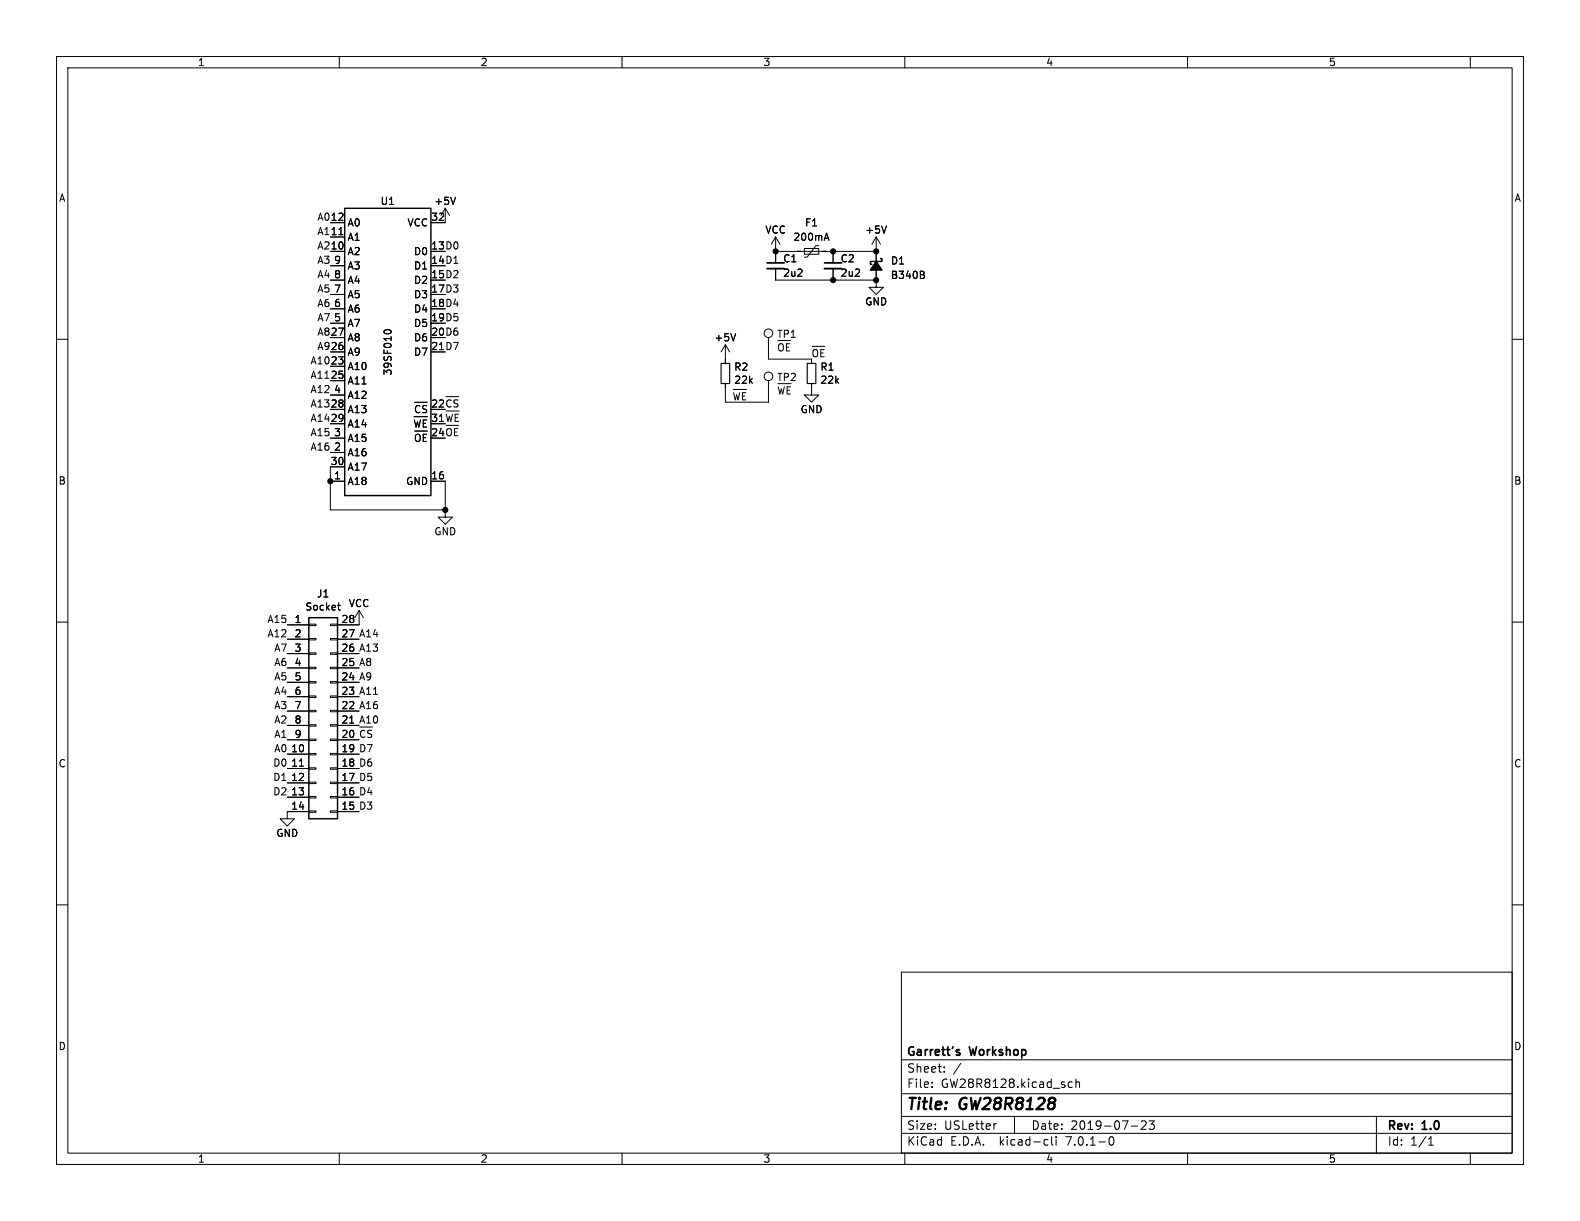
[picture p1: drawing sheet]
(kicad_sch (version 20230121) (generator eeschema)

 (paper "USLetter")

 (title_block
  (title "GW28R8128")
  (date "2019-07-23")
  (rev "1.0")
  (company "Garrett's Workshop"))

 (lib_symbols
  (symbol "Connector:TestPoint" (pin_numbers hide) (pin_names (offset 0.762) hide) (in_bom yes) (on_board yes)
   (property "Reference" "TP" (at 0 6.858 0) (effects (font (size 1.27 1.27))))
   (property "Value" "TestPoint" (at 0 5.08 0) (effects (font (size 1.27 1.27))))
   (property "Footprint" "" (at 5.08 0 0) (effects (font (size 1.27 1.27)) hide))
   (property "Datasheet" "~" (at 5.08 0 0) (effects (font (size 1.27 1.27)) hide))
   (symbol "TestPoint_0_1"
    (circle (center 0 3.302) (radius 0.762) (stroke (width 0) (type default)) (fill (type none))))
   (symbol "TestPoint_1_1"
    (pin passive line (at 0 0 90) (length 2.54) (name "1" (effects (font (size 1.27 1.27)))) (number "1" (effects (font (size 1.27 1.27)))))))
  (symbol "Connector_Generic:Conn_02x14_Counter_Clockwise" (pin_names (offset 1.016) hide) (in_bom yes) (on_board yes)
   (property "Reference" "J" (at 1.27 17.78 0) (effects (font (size 1.27 1.27))))
   (property "Value" "Conn_02x14_Counter_Clockwise" (at 1.27 -20.32 0) (effects (font (size 1.27 1.27))))
   (property "Footprint" "" (at 0 0 0) (effects (font (size 1.27 1.27)) hide))
   (property "Datasheet" "~" (at 0 0 0) (effects (font (size 1.27 1.27)) hide))
   (symbol "Conn_02x14_Counter_Clockwise_1_1"
    (rectangle (start -1.27 -17.653) (end 0 -17.907) (stroke (width 0.1524) (type default)) (fill (type none)))
    (rectangle (start -1.27 -15.113) (end 0 -15.367) (stroke (width 0.1524) (type default)) (fill (type none)))
    (rectangle (start -1.27 -12.573) (end 0 -12.827) (stroke (width 0.1524) (type default)) (fill (type none)))
    (rectangle (start -1.27 -10.033) (end 0 -10.287) (stroke (width 0.1524) (type default)) (fill (type none)))
    (rectangle (start -1.27 -7.493) (end 0 -7.747) (stroke (width 0.1524) (type default)) (fill (type none)))
    (rectangle (start -1.27 -4.953) (end 0 -5.207) (stroke (width 0.1524) (type default)) (fill (type none)))
    (rectangle (start -1.27 -2.413) (end 0 -2.667) (stroke (width 0.1524) (type default)) (fill (type none)))
    (rectangle (start -1.27 0.127) (end 0 -0.127) (stroke (width 0.1524) (type default)) (fill (type none)))
    (rectangle (start -1.27 2.667) (end 0 2.413) (stroke (width 0.1524) (type default)) (fill (type none)))
    (rectangle (start -1.27 5.207) (end 0 4.953) (stroke (width 0.1524) (type default)) (fill (type none)))
    (rectangle (start -1.27 7.747) (end 0 7.493) (stroke (width 0.1524) (type default)) (fill (type none)))
    (rectangle (start -1.27 10.287) (end 0 10.033) (stroke (width 0.1524) (type default)) (fill (type none)))
    (rectangle (start -1.27 12.827) (end 0 12.573) (stroke (width 0.1524) (type default)) (fill (type none)))
    (rectangle (start -1.27 15.367) (end 0 15.113) (stroke (width 0.1524) (type default)) (fill (type none)))
    (rectangle (start -1.27 16.51) (end 3.81 -19.05) (stroke (width 0.254) (type default)) (fill (type background)))
    (rectangle (start 3.81 -17.653) (end 2.54 -17.907) (stroke (width 0.1524) (type default)) (fill (type none)))
    (rectangle (start 3.81 -15.113) (end 2.54 -15.367) (stroke (width 0.1524) (type default)) (fill (type none)))
    (rectangle (start 3.81 -12.573) (end 2.54 -12.827) (stroke (width 0.1524) (type default)) (fill (type none)))
    (rectangle (start 3.81 -10.033) (end 2.54 -10.287) (stroke (width 0.1524) (type default)) (fill (type none)))
    (rectangle (start 3.81 -7.493) (end 2.54 -7.747) (stroke (width 0.1524) (type default)) (fill (type none)))
    (rectangle (start 3.81 -4.953) (end 2.54 -5.207) (stroke (width 0.1524) (type default)) (fill (type none)))
    (rectangle (start 3.81 -2.413) (end 2.54 -2.667) (stroke (width 0.1524) (type default)) (fill (type none)))
    (rectangle (start 3.81 0.127) (end 2.54 -0.127) (stroke (width 0.1524) (type default)) (fill (type none)))
    (rectangle (start 3.81 2.667) (end 2.54 2.413) (stroke (width 0.1524) (type default)) (fill (type none)))
    (rectangle (start 3.81 5.207) (end 2.54 4.953) (stroke (width 0.1524) (type default)) (fill (type none)))
    (rectangle (start 3.81 7.747) (end 2.54 7.493) (stroke (width 0.1524) (type default)) (fill (type none)))
    (rectangle (start 3.81 10.287) (end 2.54 10.033) (stroke (width 0.1524) (type default)) (fill (type none)))
    (rectangle (start 3.81 12.827) (end 2.54 12.573) (stroke (width 0.1524) (type default)) (fill (type none)))
    (rectangle (start 3.81 15.367) (end 2.54 15.113) (stroke (width 0.1524) (type default)) (fill (type none)))
    (pin passive line (at -5.08 15.24 0) (length 3.81) (name "Pin_1" (effects (font (size 1.27 1.27)))) (number "1" (effects (font (size 1.27 1.27)))))
    (pin passive line (at -5.08 -7.62 0) (length 3.81) (name "Pin_10" (effects (font (size 1.27 1.27)))) (number "10" (effects (font (size 1.27 1.27)))))
    (pin passive line (at -5.08 -10.16 0) (length 3.81) (name "Pin_11" (effects (font (size 1.27 1.27)))) (number "11" (effects (font (size 1.27 1.27)))))
    (pin passive line (at -5.08 -12.7 0) (length 3.81) (name "Pin_12" (effects (font (size 1.27 1.27)))) (number "12" (effects (font (size 1.27 1.27)))))
    (pin passive line (at -5.08 -15.24 0) (length 3.81) (name "Pin_13" (effects (font (size 1.27 1.27)))) (number "13" (effects (font (size 1.27 1.27)))))
    (pin passive line (at -5.08 -17.78 0) (length 3.81) (name "Pin_14" (effects (font (size 1.27 1.27)))) (number "14" (effects (font (size 1.27 1.27)))))
    (pin passive line (at 7.62 -17.78 180) (length 3.81) (name "Pin_15" (effects (font (size 1.27 1.27)))) (number "15" (effects (font (size 1.27 1.27)))))
    (pin passive line (at 7.62 -15.24 180) (length 3.81) (name "Pin_16" (effects (font (size 1.27 1.27)))) (number "16" (effects (font (size 1.27 1.27)))))
    (pin passive line (at 7.62 -12.7 180) (length 3.81) (name "Pin_17" (effects (font (size 1.27 1.27)))) (number "17" (effects (font (size 1.27 1.27)))))
    (pin passive line (at 7.62 -10.16 180) (length 3.81) (name "Pin_18" (effects (font (size 1.27 1.27)))) (number "18" (effects (font (size 1.27 1.27)))))
    (pin passive line (at 7.62 -7.62 180) (length 3.81) (name "Pin_19" (effects (font (size 1.27 1.27)))) (number "19" (effects (font (size 1.27 1.27)))))
    (pin passive line (at -5.08 12.7 0) (length 3.81) (name "Pin_2" (effects (font (size 1.27 1.27)))) (number "2" (effects (font (size 1.27 1.27)))))
    (pin passive line (at 7.62 -5.08 180) (length 3.81) (name "Pin_20" (effects (font (size 1.27 1.27)))) (number "20" (effects (font (size 1.27 1.27)))))
    (pin passive line (at 7.62 -2.54 180) (length 3.81) (name "Pin_21" (effects (font (size 1.27 1.27)))) (number "21" (effects (font (size 1.27 1.27)))))
    (pin passive line (at 7.62 0 180) (length 3.81) (name "Pin_22" (effects (font (size 1.27 1.27)))) (number "22" (effects (font (size 1.27 1.27)))))
    (pin passive line (at 7.62 2.54 180) (length 3.81) (name "Pin_23" (effects (font (size 1.27 1.27)))) (number "23" (effects (font (size 1.27 1.27)))))
    (pin passive line (at 7.62 5.08 180) (length 3.81) (name "Pin_24" (effects (font (size 1.27 1.27)))) (number "24" (effects (font (size 1.27 1.27)))))
    (pin passive line (at 7.62 7.62 180) (length 3.81) (name "Pin_25" (effects (font (size 1.27 1.27)))) (number "25" (effects (font (size 1.27 1.27)))))
    (pin passive line (at 7.62 10.16 180) (length 3.81) (name "Pin_26" (effects (font (size 1.27 1.27)))) (number "26" (effects (font (size 1.27 1.27)))))
    (pin passive line (at 7.62 12.7 180) (length 3.81) (name "Pin_27" (effects (font (size 1.27 1.27)))) (number "27" (effects (font (size 1.27 1.27)))))
    (pin passive line (at 7.62 15.24 180) (length 3.81) (name "Pin_28" (effects (font (size 1.27 1.27)))) (number "28" (effects (font (size 1.27 1.27)))))
    (pin passive line (at -5.08 10.16 0) (length 3.81) (name "Pin_3" (effects (font (size 1.27 1.27)))) (number "3" (effects (font (size 1.27 1.27)))))
    (pin passive line (at -5.08 7.62 0) (length 3.81) (name "Pin_4" (effects (font (size 1.27 1.27)))) (number "4" (effects (font (size 1.27 1.27)))))
    (pin passive line (at -5.08 5.08 0) (length 3.81) (name "Pin_5" (effects (font (size 1.27 1.27)))) (number "5" (effects (font (size 1.27 1.27)))))
    (pin passive line (at -5.08 2.54 0) (length 3.81) (name "Pin_6" (effects (font (size 1.27 1.27)))) (number "6" (effects (font (size 1.27 1.27)))))
    (pin passive line (at -5.08 0 0) (length 3.81) (name "Pin_7" (effects (font (size 1.27 1.27)))) (number "7" (effects (font (size 1.27 1.27)))))
    (pin passive line (at -5.08 -2.54 0) (length 3.81) (name "Pin_8" (effects (font (size 1.27 1.27)))) (number "8" (effects (font (size 1.27 1.27)))))
    (pin passive line (at -5.08 -5.08 0) (length 3.81) (name "Pin_9" (effects (font (size 1.27 1.27)))) (number "9" (effects (font (size 1.27 1.27)))))))
  (symbol "Device:C_Small" (pin_numbers hide) (pin_names (offset 0.254) hide) (in_bom yes) (on_board yes)
   (property "Reference" "C" (at 0.254 1.778 0) (effects (font (size 1.27 1.27)) (justify left)))
   (property "Value" "C_Small" (at 0.254 -2.032 0) (effects (font (size 1.27 1.27)) (justify left)))
   (property "Footprint" "" (at 0 0 0) (effects (font (size 1.27 1.27)) hide))
   (property "Datasheet" "~" (at 0 0 0) (effects (font (size 1.27 1.27)) hide))
   (symbol "C_Small_0_1"
    (polyline (pts (xy -1.524 -0.508) (xy 1.524 -0.508)) (stroke (width 0.3302) (type default)) (fill (type none)))
    (polyline (pts (xy -1.524 0.508) (xy 1.524 0.508)) (stroke (width 0.3048) (type default)) (fill (type none))))
   (symbol "C_Small_1_1"
    (pin passive line (at 0 2.54 270) (length 2.032) (name "~" (effects (font (size 1.27 1.27)))) (number "1" (effects (font (size 1.27 1.27)))))
    (pin passive line (at 0 -2.54 90) (length 2.032) (name "~" (effects (font (size 1.27 1.27)))) (number "2" (effects (font (size 1.27 1.27)))))))
  (symbol "Device:D_Schottky_Small_Filled" (pin_numbers hide) (pin_names (offset 0.254) hide) (in_bom yes) (on_board yes)
   (property "Reference" "D" (at -1.27 2.032 0) (effects (font (size 1.27 1.27)) (justify left)))
   (property "Value" "D_Schottky_Small_Filled" (at -7.112 -2.032 0) (effects (font (size 1.27 1.27)) (justify left)))
   (property "Footprint" "" (at 0 0 90) (effects (font (size 1.27 1.27)) hide))
   (property "Datasheet" "~" (at 0 0 90) (effects (font (size 1.27 1.27)) hide))
   (symbol "D_Schottky_Small_Filled_0_1"
    (polyline (pts (xy -0.762 0) (xy 0.762 0)) (stroke (width 0) (type default)) (fill (type none)))
    (polyline (pts (xy 0.762 -1.016) (xy -0.762 0) (xy 0.762 1.016) (xy 0.762 -1.016)) (stroke (width 0.254) (type default)) (fill (type outline)))
    (polyline (pts (xy -1.27 0.762) (xy -1.27 1.016) (xy -0.762 1.016) (xy -0.762 -1.016) (xy -0.254 -1.016) (xy -0.254 -0.762)) (stroke (width 0.254) (type default)) (fill (type none))))
   (symbol "D_Schottky_Small_Filled_1_1"
    (pin passive line (at -2.54 0 0) (length 1.778) (name "K" (effects (font (size 1.27 1.27)))) (number "1" (effects (font (size 1.27 1.27)))))
    (pin passive line (at 2.54 0 180) (length 1.778) (name "A" (effects (font (size 1.27 1.27)))) (number "2" (effects (font (size 1.27 1.27)))))))
  (symbol "Device:Polyfuse_Small" (pin_numbers hide) (pin_names (offset 0)) (in_bom yes) (on_board yes)
   (property "Reference" "F" (at -1.905 0 90) (effects (font (size 1.27 1.27))))
   (property "Value" "Polyfuse_Small" (at 1.905 0 90) (effects (font (size 1.27 1.27))))
   (property "Footprint" "" (at 1.27 -5.08 0) (effects (font (size 1.27 1.27)) (justify left) hide))
   (property "Datasheet" "~" (at 0 0 0) (effects (font (size 1.27 1.27)) hide))
   (symbol "Polyfuse_Small_0_1"
    (rectangle (start -0.508 1.27) (end 0.508 -1.27) (stroke (width 0) (type default)) (fill (type none)))
    (polyline (pts (xy 0 2.54) (xy 0 -2.54)) (stroke (width 0) (type default)) (fill (type none)))
    (polyline (pts (xy -1.016 1.27) (xy -1.016 0.762) (xy 1.016 -0.762) (xy 1.016 -1.27)) (stroke (width 0) (type default)) (fill (type none))))
   (symbol "Polyfuse_Small_1_1"
    (pin passive line (at 0 2.54 270) (length 0.635) (name "~" (effects (font (size 1.27 1.27)))) (number "1" (effects (font (size 1.27 1.27)))))
    (pin passive line (at 0 -2.54 90) (length 0.635) (name "~" (effects (font (size 1.27 1.27)))) (number "2" (effects (font (size 1.27 1.27)))))))
  (symbol "Device:R_Small" (pin_numbers hide) (pin_names (offset 0.254) hide) (in_bom yes) (on_board yes)
   (property "Reference" "R" (at 0.762 0.508 0) (effects (font (size 1.27 1.27)) (justify left)))
   (property "Value" "R_Small" (at 0.762 -1.016 0) (effects (font (size 1.27 1.27)) (justify left)))
   (property "Footprint" "" (at 0 0 0) (effects (font (size 1.27 1.27)) hide))
   (property "Datasheet" "~" (at 0 0 0) (effects (font (size 1.27 1.27)) hide))
   (symbol "R_Small_0_1"
    (rectangle (start -0.762 1.778) (end 0.762 -1.778) (stroke (width 0.2032) (type default)) (fill (type none))))
   (symbol "R_Small_1_1"
    (pin passive line (at 0 2.54 270) (length 0.762) (name "~" (effects (font (size 1.27 1.27)))) (number "1" (effects (font (size 1.27 1.27)))))
    (pin passive line (at 0 -2.54 90) (length 0.762) (name "~" (effects (font (size 1.27 1.27)))) (number "2" (effects (font (size 1.27 1.27)))))))
  (symbol "GW_RAM:Flash-512Kx8-PLCC-32" (in_bom yes) (on_board yes)
   (property "Reference" "U" (at 0 26.67 0) (effects (font (size 1.27 1.27))))
   (property "Value" "Flash-512Kx8-PLCC-32" (at 0 0 90) (effects (font (size 1.27 1.27))))
   (property "Footprint" "stdpads:PLCC-32_SMDSocket" (at 0 -26.67 0) (effects (font (size 1.27 1.27)) hide))
   (property "Datasheet" "http://ww1.microchip.com/downloads/en/DeviceDoc/20005022C.pdf" (at 0 0 0) (effects (font (size 1.27 1.27)) hide))
   (symbol "Flash-512Kx8-PLCC-32_0_0"
    (pin power_in line (at 10.16 -22.86 180) (length 2.54) (name "GND" (effects (font (size 1.27 1.27)))) (number "16" (effects (font (size 1.27 1.27)))))
    (pin power_in line (at 10.16 22.86 180) (length 2.54) (name "VCC" (effects (font (size 1.27 1.27)))) (number "32" (effects (font (size 1.27 1.27))))))
   (symbol "Flash-512Kx8-PLCC-32_0_1"
    (rectangle (start -7.62 25.4) (end 7.62 -25.4) (stroke (width 0.254) (type default)) (fill (type background))))
   (symbol "Flash-512Kx8-PLCC-32_1_1"
    (pin input line (at -10.16 -22.86 0) (length 2.54) (name "A18" (effects (font (size 1.27 1.27)))) (number "1" (effects (font (size 1.27 1.27)))))
    (pin input line (at -10.16 17.78 0) (length 2.54) (name "A2" (effects (font (size 1.27 1.27)))) (number "10" (effects (font (size 1.27 1.27)))))
    (pin input line (at -10.16 20.32 0) (length 2.54) (name "A1" (effects (font (size 1.27 1.27)))) (number "11" (effects (font (size 1.27 1.27)))))
    (pin input line (at -10.16 22.86 0) (length 2.54) (name "A0" (effects (font (size 1.27 1.27)))) (number "12" (effects (font (size 1.27 1.27)))))
    (pin bidirectional line (at 10.16 17.78 180) (length 2.54) (name "D0" (effects (font (size 1.27 1.27)))) (number "13" (effects (font (size 1.27 1.27)))))
    (pin bidirectional line (at 10.16 15.24 180) (length 2.54) (name "D1" (effects (font (size 1.27 1.27)))) (number "14" (effects (font (size 1.27 1.27)))))
    (pin bidirectional line (at 10.16 12.7 180) (length 2.54) (name "D2" (effects (font (size 1.27 1.27)))) (number "15" (effects (font (size 1.27 1.27)))))
    (pin bidirectional line (at 10.16 10.16 180) (length 2.54) (name "D3" (effects (font (size 1.27 1.27)))) (number "17" (effects (font (size 1.27 1.27)))))
    (pin bidirectional line (at 10.16 7.62 180) (length 2.54) (name "D4" (effects (font (size 1.27 1.27)))) (number "18" (effects (font (size 1.27 1.27)))))
    (pin bidirectional line (at 10.16 5.08 180) (length 2.54) (name "D5" (effects (font (size 1.27 1.27)))) (number "19" (effects (font (size 1.27 1.27)))))
    (pin input line (at -10.16 -17.78 0) (length 2.54) (name "A16" (effects (font (size 1.27 1.27)))) (number "2" (effects (font (size 1.27 1.27)))))
    (pin bidirectional line (at 10.16 2.54 180) (length 2.54) (name "D6" (effects (font (size 1.27 1.27)))) (number "20" (effects (font (size 1.27 1.27)))))
    (pin bidirectional line (at 10.16 0 180) (length 2.54) (name "D7" (effects (font (size 1.27 1.27)))) (number "21" (effects (font (size 1.27 1.27)))))
    (pin input line (at 10.16 -10.16 180) (length 2.54) (name "~{CS}" (effects (font (size 1.27 1.27)))) (number "22" (effects (font (size 1.27 1.27)))))
    (pin input line (at -10.16 -2.54 0) (length 2.54) (name "A10" (effects (font (size 1.27 1.27)))) (number "23" (effects (font (size 1.27 1.27)))))
    (pin input line (at 10.16 -15.24 180) (length 2.54) (name "~{OE}" (effects (font (size 1.27 1.27)))) (number "24" (effects (font (size 1.27 1.27)))))
    (pin input line (at -10.16 -5.08 0) (length 2.54) (name "A11" (effects (font (size 1.27 1.27)))) (number "25" (effects (font (size 1.27 1.27)))))
    (pin input line (at -10.16 0 0) (length 2.54) (name "A9" (effects (font (size 1.27 1.27)))) (number "26" (effects (font (size 1.27 1.27)))))
    (pin input line (at -10.16 2.54 0) (length 2.54) (name "A8" (effects (font (size 1.27 1.27)))) (number "27" (effects (font (size 1.27 1.27)))))
    (pin input line (at -10.16 -10.16 0) (length 2.54) (name "A13" (effects (font (size 1.27 1.27)))) (number "28" (effects (font (size 1.27 1.27)))))
    (pin input line (at -10.16 -12.7 0) (length 2.54) (name "A14" (effects (font (size 1.27 1.27)))) (number "29" (effects (font (size 1.27 1.27)))))
    (pin input line (at -10.16 -15.24 0) (length 2.54) (name "A15" (effects (font (size 1.27 1.27)))) (number "3" (effects (font (size 1.27 1.27)))))
    (pin input line (at -10.16 -20.32 0) (length 2.54) (name "A17" (effects (font (size 1.27 1.27)))) (number "30" (effects (font (size 1.27 1.27)))))
    (pin input line (at 10.16 -12.7 180) (length 2.54) (name "~{WE}" (effects (font (size 1.27 1.27)))) (number "31" (effects (font (size 1.27 1.27)))))
    (pin input line (at -10.16 -7.62 0) (length 2.54) (name "A12" (effects (font (size 1.27 1.27)))) (number "4" (effects (font (size 1.27 1.27)))))
    (pin input line (at -10.16 5.08 0) (length 2.54) (name "A7" (effects (font (size 1.27 1.27)))) (number "5" (effects (font (size 1.27 1.27)))))
    (pin input line (at -10.16 7.62 0) (length 2.54) (name "A6" (effects (font (size 1.27 1.27)))) (number "6" (effects (font (size 1.27 1.27)))))
    (pin input line (at -10.16 10.16 0) (length 2.54) (name "A5" (effects (font (size 1.27 1.27)))) (number "7" (effects (font (size 1.27 1.27)))))
    (pin input line (at -10.16 12.7 0) (length 2.54) (name "A4" (effects (font (size 1.27 1.27)))) (number "8" (effects (font (size 1.27 1.27)))))
    (pin input line (at -10.16 15.24 0) (length 2.54) (name "A3" (effects (font (size 1.27 1.27)))) (number "9" (effects (font (size 1.27 1.27)))))))
  (symbol "power:+5V" (power) (pin_names (offset 0)) (in_bom yes) (on_board yes)
   (property "Reference" "#PWR" (at 0 -3.81 0) (effects (font (size 1.27 1.27)) hide))
   (property "Value" "+5V" (at 0 3.556 0) (effects (font (size 1.27 1.27))))
   (property "Footprint" "" (at 0 0 0) (effects (font (size 1.27 1.27)) hide))
   (property "Datasheet" "" (at 0 0 0) (effects (font (size 1.27 1.27)) hide))
   (symbol "+5V_0_1"
    (polyline (pts (xy -0.762 1.27) (xy 0 2.54)) (stroke (width 0) (type default)) (fill (type none)))
    (polyline (pts (xy 0 0) (xy 0 2.54)) (stroke (width 0) (type default)) (fill (type none)))
    (polyline (pts (xy 0 2.54) (xy 0.762 1.27)) (stroke (width 0) (type default)) (fill (type none))))
   (symbol "+5V_1_1"
    (pin power_in line (at 0 0 90) (length 0) hide (name "+5V" (effects (font (size 1.27 1.27)))) (number "1" (effects (font (size 1.27 1.27)))))))
  (symbol "power:GND" (power) (pin_names (offset 0)) (in_bom yes) (on_board yes)
   (property "Reference" "#PWR" (at 0 -6.35 0) (effects (font (size 1.27 1.27)) hide))
   (property "Value" "GND" (at 0 -3.81 0) (effects (font (size 1.27 1.27))))
   (property "Footprint" "" (at 0 0 0) (effects (font (size 1.27 1.27)) hide))
   (property "Datasheet" "" (at 0 0 0) (effects (font (size 1.27 1.27)) hide))
   (symbol "GND_0_1"
    (polyline (pts (xy 0 0) (xy 0 -1.27) (xy 1.27 -1.27) (xy 0 -2.54) (xy -1.27 -1.27) (xy 0 -1.27)) (stroke (width 0) (type default)) (fill (type none))))
   (symbol "GND_1_1"
    (pin power_in line (at 0 0 270) (length 0) hide (name "GND" (effects (font (size 1.27 1.27)))) (number "1" (effects (font (size 1.27 1.27)))))))
  (symbol "power:VCC" (power) (pin_names (offset 0)) (in_bom yes) (on_board yes)
   (property "Reference" "#PWR" (at 0 -3.81 0) (effects (font (size 1.27 1.27)) hide))
   (property "Value" "VCC" (at 0 3.81 0) (effects (font (size 1.27 1.27))))
   (property "Footprint" "" (at 0 0 0) (effects (font (size 1.27 1.27)) hide))
   (property "Datasheet" "" (at 0 0 0) (effects (font (size 1.27 1.27)) hide))
   (symbol "VCC_0_1"
    (polyline (pts (xy -0.762 1.27) (xy 0 2.54)) (stroke (width 0) (type default)) (fill (type none)))
    (polyline (pts (xy 0 0) (xy 0 2.54)) (stroke (width 0) (type default)) (fill (type none)))
    (polyline (pts (xy 0 2.54) (xy 0.762 1.27)) (stroke (width 0) (type default)) (fill (type none))))
   (symbol "VCC_1_1"
    (pin power_in line (at 0 0 90) (length 0) hide (name "VCC" (effects (font (size 1.27 1.27)))) (number "1" (effects (font (size 1.27 1.27))))))))

 (junction (at 154.94 49.53) (diameter 0) (color 0 0 0 0))
 (junction (at 137.16 44.45) (diameter 0) (color 0 0 0 0))
 (junction (at 78.74 90.17) (diameter 0) (color 0 0 0 0))
 (junction (at 154.94 44.45) (diameter 0) (color 0 0 0 0))
 (junction (at 58.42 85.09) (diameter 0) (color 0 0 0 0))
 (junction (at 147.32 49.53) (diameter 0) (color 0 0 0 0))
 (junction (at 147.32 44.45) (diameter 0) (color 0 0 0 0))

 (wire (pts (xy 146.05 44.45) (xy 147.32 44.45)) (stroke (width 0) (type default)))
 (wire (pts (xy 135.89 71.12) (xy 128.27 71.12)) (stroke (width 0) (type default)))
 (wire (pts (xy 147.32 49.53) (xy 154.94 49.53)) (stroke (width 0) (type default)))
 (wire (pts (xy 147.32 44.45) (xy 154.94 44.45)) (stroke (width 0) (type default)))
 (wire (pts (xy 128.27 71.12) (xy 128.27 68.58)) (stroke (width 0) (type default)))
 (wire (pts (xy 135.89 63.5) (xy 135.89 62.23)) (stroke (width 0) (type default)))
 (wire (pts (xy 135.89 71.12) (xy 135.89 69.85)) (stroke (width 0) (type default)))
 (wire (pts (xy 58.42 82.55) (xy 58.42 85.09)) (stroke (width 0) (type default)))
 (wire (pts (xy 58.42 90.17) (xy 78.74 90.17)) (stroke (width 0) (type default)))
 (wire (pts (xy 58.42 85.09) (xy 58.42 90.17)) (stroke (width 0) (type default)))
 (wire (pts (xy 137.16 49.53) (xy 147.32 49.53)) (stroke (width 0) (type default)))
 (wire (pts (xy 137.16 44.45) (xy 140.97 44.45)) (stroke (width 0) (type default)))
 (wire (pts (xy 78.74 90.17) (xy 78.74 85.09)) (stroke (width 0) (type default)))
 (wire (pts (xy 135.89 63.5) (xy 143.51 63.5)) (stroke (width 0) (type default)))

 (label "A8" (at 63.5 118.11 0) (fields_autoplaced) (effects (font (size 1.27 1.27)) (justify left bottom)))
 (label "A7" (at 50.8 115.57 180) (fields_autoplaced) (effects (font (size 1.27 1.27)) (justify right bottom)))
 (label "A5" (at 58.42 52.07 180) (fields_autoplaced) (effects (font (size 1.27 1.27)) (justify right bottom)))
 (label "A13" (at 63.5 115.57 0) (fields_autoplaced) (effects (font (size 1.27 1.27)) (justify left bottom)))
 (label "D1" (at 50.8 138.43 180) (fields_autoplaced) (effects (font (size 1.27 1.27)) (justify right bottom)))
 (label "D5" (at 63.5 138.43 0) (fields_autoplaced) (effects (font (size 1.27 1.27)) (justify left bottom)))
 (label "A2" (at 50.8 128.27 180) (fields_autoplaced) (effects (font (size 1.27 1.27)) (justify right bottom)))
 (label "A13" (at 58.42 72.39 180) (fields_autoplaced) (effects (font (size 1.27 1.27)) (justify right bottom)))
 (label "D5" (at 78.74 57.15 0) (fields_autoplaced) (effects (font (size 1.27 1.27)) (justify left bottom)))
 (label "D0" (at 78.74 44.45 0) (fields_autoplaced) (effects (font (size 1.27 1.27)) (justify left bottom)))
 (label "D3" (at 78.74 52.07 0) (fields_autoplaced) (effects (font (size 1.27 1.27)) (justify left bottom)))
 (label "A4" (at 58.42 49.53 180) (fields_autoplaced) (effects (font (size 1.27 1.27)) (justify right bottom)))
 (label "A14" (at 58.42 74.93 180) (fields_autoplaced) (effects (font (size 1.27 1.27)) (justify right bottom)))
 (label "~{OE}" (at 78.74 77.47 0) (fields_autoplaced) (effects (font (size 1.27 1.27)) (justify left bottom)))
 (label "D6" (at 63.5 135.89 0) (fields_autoplaced) (effects (font (size 1.27 1.27)) (justify left bottom)))
 (label "~{CS}" (at 63.5 130.81 0) (fields_autoplaced) (effects (font (size 1.27 1.27)) (justify left bottom)))
 (label "A3" (at 50.8 125.73 180) (fields_autoplaced) (effects (font (size 1.27 1.27)) (justify right bottom)))
 (label "D0" (at 50.8 135.89 180) (fields_autoplaced) (effects (font (size 1.27 1.27)) (justify right bottom)))
 (label "D7" (at 78.74 62.23 0) (fields_autoplaced) (effects (font (size 1.27 1.27)) (justify left bottom)))
 (label "A10" (at 58.42 64.77 180) (fields_autoplaced) (effects (font (size 1.27 1.27)) (justify right bottom)))
 (label "~{OE}" (at 143.51 63.5 0) (fields_autoplaced) (effects (font (size 1.27 1.27)) (justify left bottom)))
 (label "A6" (at 58.42 54.61 180) (fields_autoplaced) (effects (font (size 1.27 1.27)) (justify right bottom)))
 (label "A7" (at 58.42 57.15 180) (fields_autoplaced) (effects (font (size 1.27 1.27)) (justify right bottom)))
 (label "~{CS}" (at 78.74 72.39 0) (fields_autoplaced) (effects (font (size 1.27 1.27)) (justify left bottom)))
 (label "D1" (at 78.74 46.99 0) (fields_autoplaced) (effects (font (size 1.27 1.27)) (justify left bottom)))
 (label "D2" (at 50.8 140.97 180) (fields_autoplaced) (effects (font (size 1.27 1.27)) (justify right bottom)))
 (label "A6" (at 50.8 118.11 180) (fields_autoplaced) (effects (font (size 1.27 1.27)) (justify right bottom)))
 (label "A1" (at 50.8 130.81 180) (fields_autoplaced) (effects (font (size 1.27 1.27)) (justify right bottom)))
 (label "D4" (at 63.5 140.97 0) (fields_autoplaced) (effects (font (size 1.27 1.27)) (justify left bottom)))
 (label "~{WE}" (at 129.54 71.12 0) (fields_autoplaced) (effects (font (size 1.27 1.27)) (justify left bottom)))
 (label "A12" (at 50.8 113.03 180) (fields_autoplaced) (effects (font (size 1.27 1.27)) (justify right bottom)))
 (label "A15" (at 50.8 110.49 180) (fields_autoplaced) (effects (font (size 1.27 1.27)) (justify right bottom)))
 (label "A11" (at 63.5 123.19 0) (fields_autoplaced) (effects (font (size 1.27 1.27)) (justify left bottom)))
 (label "A10" (at 63.5 128.27 0) (fields_autoplaced) (effects (font (size 1.27 1.27)) (justify left bottom)))
 (label "A0" (at 58.42 39.37 180) (fields_autoplaced) (effects (font (size 1.27 1.27)) (justify right bottom)))
 (label "A1" (at 58.42 41.91 180) (fields_autoplaced) (effects (font (size 1.27 1.27)) (justify right bottom)))
 (label "A15" (at 58.42 77.47 180) (fields_autoplaced) (effects (font (size 1.27 1.27)) (justify right bottom)))
 (label "A0" (at 50.8 133.35 180) (fields_autoplaced) (effects (font (size 1.27 1.27)) (justify right bottom)))
 (label "D7" (at 63.5 133.35 0) (fields_autoplaced) (effects (font (size 1.27 1.27)) (justify left bottom)))
 (label "A12" (at 58.42 69.85 180) (fields_autoplaced) (effects (font (size 1.27 1.27)) (justify right bottom)))
 (label "D3" (at 63.5 143.51 0) (fields_autoplaced) (effects (font (size 1.27 1.27)) (justify left bottom)))
 (label "A4" (at 50.8 123.19 180) (fields_autoplaced) (effects (font (size 1.27 1.27)) (justify right bottom)))
 (label "A16" (at 63.5 125.73 0) (fields_autoplaced) (effects (font (size 1.27 1.27)) (justify left bottom)))
 (label "A2" (at 58.42 44.45 180) (fields_autoplaced) (effects (font (size 1.27 1.27)) (justify right bottom)))
 (label "A5" (at 50.8 120.65 180) (fields_autoplaced) (effects (font (size 1.27 1.27)) (justify right bottom)))
 (label "A16" (at 58.42 80.01 180) (fields_autoplaced) (effects (font (size 1.27 1.27)) (justify right bottom)))
 (label "A8" (at 58.42 59.69 180) (fields_autoplaced) (effects (font (size 1.27 1.27)) (justify right bottom)))
 (label "D2" (at 78.74 49.53 0) (fields_autoplaced) (effects (font (size 1.27 1.27)) (justify left bottom)))
 (label "A9" (at 58.42 62.23 180) (fields_autoplaced) (effects (font (size 1.27 1.27)) (justify right bottom)))
 (label "D6" (at 78.74 59.69 0) (fields_autoplaced) (effects (font (size 1.27 1.27)) (justify left bottom)))
 (label "A9" (at 63.5 120.65 0) (fields_autoplaced) (effects (font (size 1.27 1.27)) (justify left bottom)))
 (label "D4" (at 78.74 54.61 0) (fields_autoplaced) (effects (font (size 1.27 1.27)) (justify left bottom)))
 (label "~{WE}" (at 78.74 74.93 0) (fields_autoplaced) (effects (font (size 1.27 1.27)) (justify left bottom)))
 (label "A11" (at 58.42 67.31 180) (fields_autoplaced) (effects (font (size 1.27 1.27)) (justify right bottom)))
 (label "A14" (at 63.5 113.03 0) (fields_autoplaced) (effects (font (size 1.27 1.27)) (justify left bottom)))
 (label "A3" (at 58.42 46.99 180) (fields_autoplaced) (effects (font (size 1.27 1.27)) (justify right bottom)))

 (symbol (lib_id "Device:C_Small") (at 147.32 46.99 0) (unit 1) (in_bom yes) (on_board yes) (dnp no)
  (property "Reference" "C2" (at 148.59 45.72 0) (effects (font (size 1.27 1.27)) (justify left)))
  (property "Value" "2u2" (at 148.59 48.26 0) (effects (font (size 1.27 1.27)) (justify left)))
  (property "Footprint" "stdpads:C_0805" (at 147.32 46.99 0) (effects (font (size 1.27 1.27)) hide))
  (property "Datasheet" "~" (at 147.32 46.99 0) (effects (font (size 1.27 1.27)) hide)) (pin "1") (pin "2"))

 (symbol (lib_id "power:+5V") (at 78.74 39.37 0) (unit 1) (in_bom yes) (on_board yes) (dnp no)
  (property "Reference" "#PWR0101" (at 78.74 43.18 0) (effects (font (size 1.27 1.27)) hide))
  (property "Value" "+5V" (at 78.74 35.56 0) (effects (font (size 1.27 1.27))))
  (property "Footprint" "" (at 78.74 39.37 0) (effects (font (size 1.27 1.27)) hide))
  (property "Datasheet" "" (at 78.74 39.37 0) (effects (font (size 1.27 1.27)) hide)) (pin "1"))

 (symbol (lib_id "power:GND") (at 78.74 90.17 0) (unit 1) (in_bom yes) (on_board yes) (dnp no)
  (property "Reference" "#PWR0103" (at 78.74 96.52 0) (effects (font (size 1.27 1.27)) hide))
  (property "Value" "GND" (at 78.74 93.98 0) (effects (font (size 1.27 1.27))))
  (property "Footprint" "" (at 78.74 90.17 0) (effects (font (size 1.27 1.27)) hide))
  (property "Datasheet" "" (at 78.74 90.17 0) (effects (font (size 1.27 1.27)) hide)) (pin "1"))

 (symbol (lib_id "Device:R_Small") (at 128.27 66.04 0) (unit 1) (in_bom yes) (on_board yes) (dnp no)
  (property "Reference" "R2" (at 129.7686 64.8716 0) (effects (font (size 1.27 1.27)) (justify left)))
  (property "Value" "22k" (at 129.7686 67.183 0) (effects (font (size 1.27 1.27)) (justify left)))
  (property "Footprint" "stdpads:R_0805" (at 128.27 66.04 0) (effects (font (size 1.27 1.27)) hide))
  (property "Datasheet" "~" (at 128.27 66.04 0) (effects (font (size 1.27 1.27)) hide)) (pin "1") (pin "2"))

 (symbol (lib_id "power:+5V") (at 128.27 63.5 0) (unit 1) (in_bom yes) (on_board yes) (dnp no)
  (property "Reference" "#PWR0102" (at 128.27 67.31 0) (effects (font (size 1.27 1.27)) hide))
  (property "Value" "+5V" (at 128.27 59.69 0) (effects (font (size 1.27 1.27))))
  (property "Footprint" "" (at 128.27 63.5 0) (effects (font (size 1.27 1.27)) hide))
  (property "Datasheet" "" (at 128.27 63.5 0) (effects (font (size 1.27 1.27)) hide)) (pin "1"))

 (symbol (lib_id "Device:R_Small") (at 143.51 66.04 0) (unit 1) (in_bom yes) (on_board yes) (dnp no)
  (property "Reference" "R1" (at 145.0086 64.8716 0) (effects (font (size 1.27 1.27)) (justify left)))
  (property "Value" "22k" (at 145.0086 67.183 0) (effects (font (size 1.27 1.27)) (justify left)))
  (property "Footprint" "stdpads:R_0805" (at 143.51 66.04 0) (effects (font (size 1.27 1.27)) hide))
  (property "Datasheet" "~" (at 143.51 66.04 0) (effects (font (size 1.27 1.27)) hide)) (pin "1") (pin "2"))

 (symbol (lib_id "power:GND") (at 143.51 68.58 0) (unit 1) (in_bom yes) (on_board yes) (dnp no)
  (property "Reference" "#PWR0106" (at 143.51 74.93 0) (effects (font (size 1.27 1.27)) hide))
  (property "Value" "GND" (at 143.51 72.39 0) (effects (font (size 1.27 1.27))))
  (property "Footprint" "" (at 143.51 68.58 0) (effects (font (size 1.27 1.27)) hide))
  (property "Datasheet" "" (at 143.51 68.58 0) (effects (font (size 1.27 1.27)) hide)) (pin "1"))

 (symbol (lib_id "Connector_Generic:Conn_02x14_Counter_Clockwise") (at 55.88 125.73 0) (unit 1) (in_bom yes) (on_board yes) (dnp no)
  (property "Reference" "J1" (at 57.15 104.9782 0) (effects (font (size 1.27 1.27))))
  (property "Value" "Socket" (at 57.15 107.2896 0) (effects (font (size 1.27 1.27))))
  (property "Footprint" "stdpads:DIP-28_W15.24mm_Socket_Inverse_Forked" (at 55.88 125.73 0) (effects (font (size 1.27 1.27)) hide))
  (property "Datasheet" "~" (at 55.88 125.73 0) (effects (font (size 1.27 1.27)) hide)) (pin "1") (pin "10") (pin "11") (pin "12") (pin "13") (pin "14") (pin "15") (pin "16") (pin "17") (pin "18") (pin "19") (pin "2") (pin "20") (pin "21") (pin "22") (pin "23") (pin "24") (pin "25") (pin "26") (pin "27") (pin "28") (pin "3") (pin "4") (pin "5") (pin "6") (pin "7") (pin "8") (pin "9"))

 (symbol (lib_id "power:GND") (at 50.8 143.51 0) (unit 1) (in_bom yes) (on_board yes) (dnp no)
  (property "Reference" "#PWR0104" (at 50.8 149.86 0) (effects (font (size 1.27 1.27)) hide))
  (property "Value" "GND" (at 50.8 147.32 0) (effects (font (size 1.27 1.27))))
  (property "Footprint" "" (at 50.8 143.51 0) (effects (font (size 1.27 1.27)) hide))
  (property "Datasheet" "" (at 50.8 143.51 0) (effects (font (size 1.27 1.27)) hide)) (pin "1"))

 (symbol (lib_id "GW_RAM:Flash-512Kx8-PLCC-32") (at 68.58 62.23 0) (unit 1) (in_bom yes) (on_board yes) (dnp no)
  (property "Reference" "U1" (at 68.58 35.56 0) (effects (font (size 1.27 1.27))))
  (property "Value" "39SF010" (at 68.58 62.23 90) (effects (font (size 1.27 1.27))))
  (property "Footprint" "stdpads:PLCC-32" (at 68.58 62.23 0) (effects (font (size 1.27 1.27)) hide))
  (property "Datasheet" "http://ww1.microchip.com/downloads/en/DeviceDoc/25022B.pdf" (at 68.58 62.23 0) (effects (font (size 1.27 1.27)) hide)) (pin "16") (pin "32") (pin "1") (pin "10") (pin "11") (pin "12") (pin "13") (pin "14") (pin "15") (pin "17") (pin "18") (pin "19") (pin "2") (pin "20") (pin "21") (pin "22") (pin "23") (pin "24") (pin "25") (pin "26") (pin "27") (pin "28") (pin "29") (pin "3") (pin "30") (pin "31") (pin "4") (pin "5") (pin "6") (pin "7") (pin "8") (pin "9"))

 (symbol (lib_id "Connector:TestPoint") (at 135.89 62.23 0) (unit 1) (in_bom yes) (on_board yes) (dnp no)
  (property "Reference" "TP1" (at 137.3632 59.0804 0) (effects (font (size 1.27 1.27)) (justify left)))
  (property "Value" "~{OE}" (at 137.3632 61.5696 0) (effects (font (size 1.27 1.27)) (justify left)))
  (property "Footprint" "stdpads:Tyco_RCU_0603_Paste" (at 140.97 62.23 0) (effects (font (size 1.27 1.27)) hide))
  (property "Datasheet" "~" (at 140.97 62.23 0) (effects (font (size 1.27 1.27)) hide)) (pin "1"))

 (symbol (lib_id "Connector:TestPoint") (at 135.89 69.85 0) (unit 1) (in_bom yes) (on_board yes) (dnp no)
  (property "Reference" "TP2" (at 137.3632 66.7004 0) (effects (font (size 1.27 1.27)) (justify left)))
  (property "Value" "~{WE}" (at 137.3632 69.1896 0) (effects (font (size 1.27 1.27)) (justify left)))
  (property "Footprint" "stdpads:Tyco_RCU_0603_Paste" (at 140.97 69.85 0) (effects (font (size 1.27 1.27)) hide))
  (property "Datasheet" "~" (at 140.97 69.85 0) (effects (font (size 1.27 1.27)) hide)) (pin "1"))

 (symbol (lib_id "Device:C_Small") (at 137.16 46.99 0) (unit 1) (in_bom yes) (on_board yes) (dnp no)
  (property "Reference" "C1" (at 138.43 45.72 0) (effects (font (size 1.27 1.27)) (justify left)))
  (property "Value" "2u2" (at 138.43 48.26 0) (effects (font (size 1.27 1.27)) (justify left)))
  (property "Footprint" "stdpads:C_0805" (at 137.16 46.99 0) (effects (font (size 1.27 1.27)) hide))
  (property "Datasheet" "~" (at 137.16 46.99 0) (effects (font (size 1.27 1.27)) hide)) (pin "1") (pin "2"))

 (symbol (lib_id "power:GND") (at 154.94 49.53 0) (unit 1) (in_bom yes) (on_board yes) (dnp no)
  (property "Reference" "#PWR02" (at 154.94 55.88 0) (effects (font (size 1.27 1.27)) hide))
  (property "Value" "GND" (at 154.94 53.34 0) (effects (font (size 1.27 1.27))))
  (property "Footprint" "" (at 154.94 49.53 0) (effects (font (size 1.27 1.27)) hide))
  (property "Datasheet" "" (at 154.94 49.53 0) (effects (font (size 1.27 1.27)) hide)) (pin "1"))

 (symbol (lib_id "Device:Polyfuse_Small") (at 143.51 44.45 90) (unit 1) (in_bom yes) (on_board yes) (dnp no) (fields_autoplaced)
  (property "Reference" "F1" (at 143.51 39.37 90) (effects (font (size 1.27 1.27))))
  (property "Value" "200mA" (at 143.51 41.91 90) (effects (font (size 1.27 1.27))))
  (property "Footprint" "stdpads:BelFuse_1210" (at 148.59 43.18 0) (effects (font (size 1.27 1.27)) (justify left) hide))
  (property "Datasheet" "~" (at 143.51 44.45 0) (effects (font (size 1.27 1.27)) hide)) (pin "1") (pin "2"))

 (symbol (lib_id "power:VCC") (at 137.16 44.45 0) (unit 1) (in_bom yes) (on_board yes) (dnp no) (fields_autoplaced)
  (property "Reference" "#PWR03" (at 137.16 48.26 0) (effects (font (size 1.27 1.27)) hide))
  (property "Value" "VCC" (at 137.16 40.64 0) (effects (font (size 1.27 1.27))))
  (property "Footprint" "" (at 137.16 44.45 0) (effects (font (size 1.27 1.27)) hide))
  (property "Datasheet" "" (at 137.16 44.45 0) (effects (font (size 1.27 1.27)) hide)) (pin "1"))

 (symbol (lib_id "power:VCC") (at 63.5 110.49 0) (unit 1) (in_bom yes) (on_board yes) (dnp no) (fields_autoplaced)
  (property "Reference" "#PWR04" (at 63.5 114.3 0) (effects (font (size 1.27 1.27)) hide))
  (property "Value" "VCC" (at 63.5 106.68 0) (effects (font (size 1.27 1.27))))
  (property "Footprint" "" (at 63.5 110.49 0) (effects (font (size 1.27 1.27)) hide))
  (property "Datasheet" "" (at 63.5 110.49 0) (effects (font (size 1.27 1.27)) hide)) (pin "1"))

 (symbol (lib_id "Device:D_Schottky_Small_Filled") (at 154.94 46.99 270) (unit 1) (in_bom yes) (on_board yes) (dnp no) (fields_autoplaced)
  (property "Reference" "D1" (at 157.48 46.101 90) (effects (font (size 1.27 1.27)) (justify left)))
  (property "Value" "B340B" (at 157.48 48.641 90) (effects (font (size 1.27 1.27)) (justify left)))
  (property "Footprint" "stdpads:D_SMB" (at 154.94 46.99 90) (effects (font (size 1.27 1.27)) hide))
  (property "Datasheet" "~" (at 154.94 46.99 90) (effects (font (size 1.27 1.27)) hide)) (pin "1") (pin "2"))

 (symbol (lib_id "power:+5V") (at 154.94 44.45 0) (unit 1) (in_bom yes) (on_board yes) (dnp no)
  (property "Reference" "#PWR01" (at 154.94 48.26 0) (effects (font (size 1.27 1.27)) hide))
  (property "Value" "+5V" (at 154.94 40.64 0) (effects (font (size 1.27 1.27))))
  (property "Footprint" "" (at 154.94 44.45 0) (effects (font (size 1.27 1.27)) hide))
  (property "Datasheet" "" (at 154.94 44.45 0) (effects (font (size 1.27 1.27)) hide)) (pin "1"))

 (sheet_instances (path "" (page "1"))))
